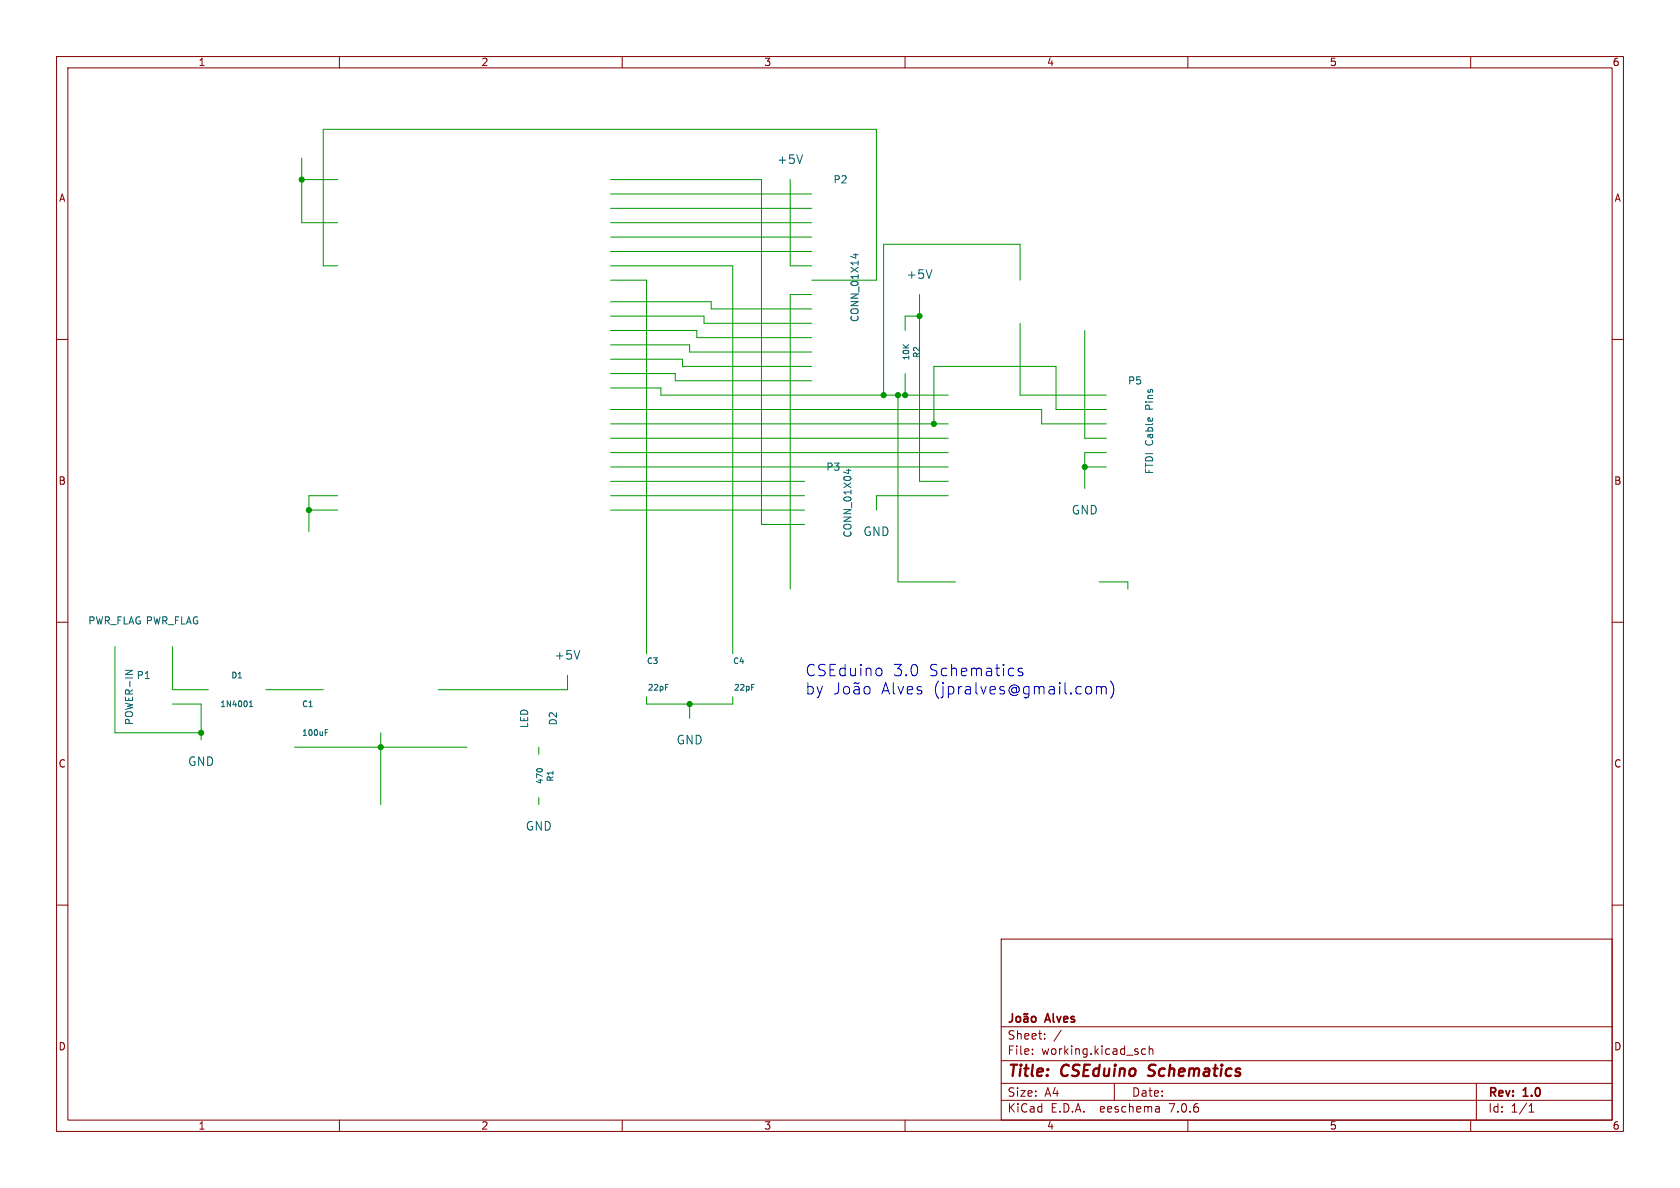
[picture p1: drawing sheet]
<svg xmlns="http://www.w3.org/2000/svg" width="297mm" height="210mm" viewBox="0 0 297 210" stroke-linecap="round" stroke-linejoin="round" font-family="sans-serif">
<g fill="none" stroke="#840000" stroke-width=".18">
<path d="M10 10h277v190h-277zM12 12h273v186h-273zM60 10v2M110 10v2M160 10v2M210 10v2M260 10v2M10 60h2M285 60h2M10 110h2M285 110h2M10 160h2"/>
<path d="M285 160h2M177 166h108v32h-108zM60 198v2M110 198v2M160 198v2M177 194.5h108M177 191.5h108M177 187.5h108M177 181.5h108M182.5 186.3v.1M182.5 185.5v.1M184.7 183.6v.1"/>
<path d="M184.7 182.8v.1M187.6 182.1l-1.3 2M197 191.5v3M202.5 185.5l-.4-.1-.3 .3v.4l.2 .2h.5M203.2 185.5l.2-.1 .3 .1 .1 .9M203.2 184.9v1.5M204.9 195.7l.1 .9M205 196.5l-.2 .1M205 196h-.2M210 198v2M260 198v2M261 191.5v6.5"/>
<path d="M270.3 196.6h.9M270.3 195.5l.4-.4v1.5"/>
</g>
<path d="M202.9 190.1l.3 .1M203.2 188.4l-.1 .2 .1 .4" fill="none" stroke="#840000" stroke-width=".4"/>
<path d="M179 179.2v1.1a.48 .48 0 0 1-.6 .4M179.7 179.8l.2-.1 .4 .1 .1 .6-.1 .2-.4 .1-.2-.2zM181.1 179.8h.5l.1 .9M181.7 179.2l-.2 .1-.3-.1-.2 .1M182.4 179.8l.2-.1 .5 .1v.6l-.1 .2-.4 .1-.2-.2zM181.7 180l-.5 .1a.29 .29 0 0 0-.2 .3 .29 .29 0 0 0 .2 .3l.5-.1" fill="none" stroke="#840000" stroke-width=".3"/>
<g fill="none" stroke="#0000c2" stroke-width=".18">
<path d="M155.5 118.1l.4 .4v.6l-.4 .4M180.8 118.2l-.5-.1-.3 .3 .1 .3 .7 .2v.2v.3l-.2 .1-.6-.1M148.3 120.7v1.4a.65 .65 0 0 1-.8 .6M149.3 121.4a.54 .54 0 0 1 .9 .3v.6a.54 .54 0 0 1-.6 .4 .54 .54 0 0 1-.5-.4v-.6zM151 121.4l.2-.1 .6 .1 .1 1.3M151.9 121.8l-.7 .1a.39 .39 0 0 0-.3 .4 .39 .39 0 0 0 .3 .4l.7-.1M151.9 120.7l-.3 .2-.4-.2-.3 .2M152.9 121.5a.54 .54 0 0 1 .5-.2 .54 .54 0 0 1 .4 .4v.6a.54 .54 0 0 1-.5 .4 .54 .54 0 0 1-.5-.4zM192.8 121.4l.2 .3v.6l-.2 .3M193.8 121.5a.5 .5 0 0 1 .9 .1M193.8 121.3v1.4M194.7 121.6l.3-.3 .5 .1 .1 1.3"/>
<path d="M194.7 121.6v1.1M196.3 120.4a2.3 2.3 0 0 1 0 3.1"/>
</g>
<g fill="none" stroke="#009600" stroke-width=".18">
<path d="M53.3 31.8h6.4M53.3 27.9v11.5h6.4M107.9 31.8h26.7v60.9h7.6M107.9 39.4h35.6M107.9 34.3h35.6M107.9 36.8h35.6M139.7 31.8v15.2h3.8M59.7 47h-2.6v-24.1h97.8v26.6h-11.4M107.9 58.4h15.3v1.3h20.3M107.9 49.5h6.4v66.1M107.9 47h21.6v68.6M107.9 55.9h16.6v1.3h19"/>
<path d="M107.9 53.3h17.8v1.3h17.8M107.9 44.5h35.6M107.9 41.9h35.6M143.5 52.1h-3.8v52M162.6 52.1v33h5M162.6 55.9h-2.6v2.5M180.3 57.2v12.7h15.3M180.3 49.5v-6.3h-24.1v26.7M191.8 58.4v19.1h3.8M107.9 63.5h12.7v1.3h22.9M107.9 61h14v1.2h21.6M107.9 66h11.5v1.3h24.1"/>
<path d="M107.9 77.5h59.7M107.9 72.4h76.2v2.5h11.5M107.9 74.9h59.7M107.9 68.6h8.9v1.3h50.8M158.7 69.9v33h10.2M160 66v3.9M195.6 72.4h-8.9v-7.6h-21.6v10.1M54.6 90.2h5.1M59.7 87.6h-5.1v6.4M107.9 90.2h34.3M107.9 87.6h34.3M107.9 80h59.7"/>
<path d="M107.9 82.6h59.7M107.9 85.1h34.3M167.6 87.6h-12.7v2.6M191.8 82.6h3.8M195.6 80h-3.8v6.4M20.3 114.3v15.2h15.3M30.5 114.3v7.6h6.3M100.3 119.4v2.5h-22.8M194.3 102.9h5.1v1.2M30.5 124.5h5.1v6.3M47 121.9h10.1M52.1 132.1h30.4"/>
<path d="M67.3 129.5v12.7M95.2 132.1v1.3M114.3 123.2v1.3h15.2v-1.3M121.9 124.5v2.5M95.2 141v1.2"/>
</g>
<g fill="none" stroke="#006464" stroke-width=".18">
<path d="M141.9 27.4l-.5 1.5M150.9 45h.8M151.3 44.8v.8M164.7 47.7l-.5 1.5M149.6 83.1h.8M150 82.9v.8M22.2 118.5h1.2l-1.2 .7M102.5 115l-.5 1.5M44.1 124.9h.6M44.1 124.2l.3-.3v1M57.5 129.5h.3M57.5 129h.5"/>
<path d="M95.1 135.9h.6M117.6 121h.5M132.9 121h.5"/>
</g>
<g fill="#009600" stroke="#009600" stroke-width=".18">
<circle cx="165.1" cy="74.9" r=".46"/>
<circle cx="160" cy="69.9" r=".46"/>
<circle cx="156.2" cy="69.9" r=".46"/>
<circle cx="121.9" cy="124.5" r=".46"/>
<circle cx="54.6" cy="90.2" r=".46"/>
<circle cx="53.3" cy="31.8" r=".46"/>
<circle cx="191.8" cy="82.6" r=".46"/>
<circle cx="162.6" cy="55.9" r=".46"/>
<circle cx="158.7" cy="69.9" r=".46"/>
<circle cx="67.3" cy="132.1" r=".46"/>
<circle cx="35.6" cy="129.5" r=".46"/>
</g>
<g font-size="2.8" fill="#0000c2">
<text x="142.2" y="119.7">CSEduino</text>
<text x="157.8" y="119.7">3.0</text>
<text x="164.1" y="119.7">Schematics</text>
<text x="142.2" y="122.9">by</text>
<text x="155.7" y="122.9">Alves</text>
<text x="165" y="122.9">(jpralves@gmail.com)</text>
</g>
<g font-size="2.8" fill="#840000">
<text x="178" y="190.9">Title:</text>
<text x="187.7" y="190.9">CSEduino</text>
<text x="203.9" y="190.9">Schematics</text>
</g>
<g font-size="2.1" fill="#006464">
<text x="137.3" y="29.2">+5V</text>
<text x="160.2" y="49.5">+5V</text>
<text x="152.5" y="95">GND</text>
<text x="189.4" y="91.2">GND</text>
<text x="97.9" y="116.8">+5V</text>
<text x="119.5" y="131.8">GND</text>
<text x="33.2" y="135.6">GND</text>
<text x="92.9" y="147">GND</text>
</g>
<g font-size="2.1" fill="#840000">
<text x="178" y="184">Sheet:</text>
<text x="185" y="181.2">Alves</text>
<text x="178" y="186.7">File:</text>
<text x="184.1" y="186.7">working.kicad_sch</text>
<text x="178" y="196.9">KiCad</text>
<text x="178" y="194.1">Size:</text>
<text x="184.7" y="194.1">A4</text>
<text x="185.7" y="196.9">E.D.A.</text>
<text x="194.6" y="196.9">eeschema</text>
<text x="200" y="194.1">Date:</text>
<text x="207" y="196.9">7.0.6</text>
<text x="263" y="194.3">Rev:</text>
<text x="263" y="196.9">Id:</text>
<text x="267.1" y="196.9">1/1</text>
<text x="269.4" y="194.3">1.0</text>
</g>
<g font-size="1.8" fill="#840000">
<text x="35" y="11.9">1</text>
<text x="85" y="11.9">2</text>
<text x="135" y="11.9">3</text>
<text x="185" y="11.9">4</text>
<text x="235" y="11.9">5</text>
<text x="285" y="11.9">6</text>
<text x="10.3" y="35.9">A</text>
<text x="285.3" y="35.9">A</text>
<text x="10.3" y="85.9">B</text>
<text x="285.3" y="85.9">B</text>
<text x="10.3" y="135.9">C</text>
<text x="285.3" y="135.9">C</text>
<text x="10.3" y="185.9">D</text>
<text x="285.3" y="185.9">D</text>
<text x="35" y="199.9">1</text>
<text x="85" y="199.9">2</text>
<text x="135" y="199.9">3</text>
<text x="185" y="199.9">4</text>
<text x="235" y="199.9">5</text>
<text x="285" y="199.9">6</text>
</g>
<g font-size="1.8" fill="#006464">
<text x="147.2" y="32.6">P2</text>
<text x="152" y="57" transform="rotate(-90 152 57)">CONN_01X14</text>
<text x="199.3" y="68.2">P5</text>
<text x="204.1" y="72.3" transform="rotate(-90 204.1 72.3)">Pins</text>
<text x="146" y="83.4">P3</text>
<text x="204.1" y="83.9" transform="rotate(-90 204.1 83.9)">FTDI Cable</text>
<text x="150.7" y="95.1" transform="rotate(-90 150.7 95.1)">CONN_01X04</text>
<text x="15.5" y="110.6">PWR_FLAG PWR_FLAG</text>
<text x="24.1" y="120.2">P1</text>
<text x="23.7" y="128.3" transform="rotate(-90 23.7 128.3)">POWER-IN</text>
<text x="93.6" y="128.8" transform="rotate(-90 93.6 128.8)">LED</text>
<text x="98.7" y="128.3" transform="rotate(-90 98.7 128.3)">D2</text>
</g>
<g font-size="1.4" fill="#006464">
<text x="160.9" y="63.8" transform="rotate(-90 160.9 63.8)">10K</text>
<text x="162.8" y="63.3" transform="rotate(-90 162.8 63.3)">R2</text>
<text x="114.3" y="117.6">C3</text>
<text x="129.5" y="117.6">C4</text>
<text x="38.8" y="125.2">1N4001</text>
<text x="40.8" y="120.1">D1</text>
<text x="53.3" y="125.2">C1</text>
<text x="114.4" y="122.3">22pF</text>
<text x="129.7" y="122.3">22pF</text>
<text x="53.3" y="130.3">100uF</text>
<text x="96.2" y="138.7" transform="rotate(-90 96.2 138.7)">470</text>
<text x="98" y="138.3" transform="rotate(-90 98 138.3)">R1</text>
</g>
</svg>
